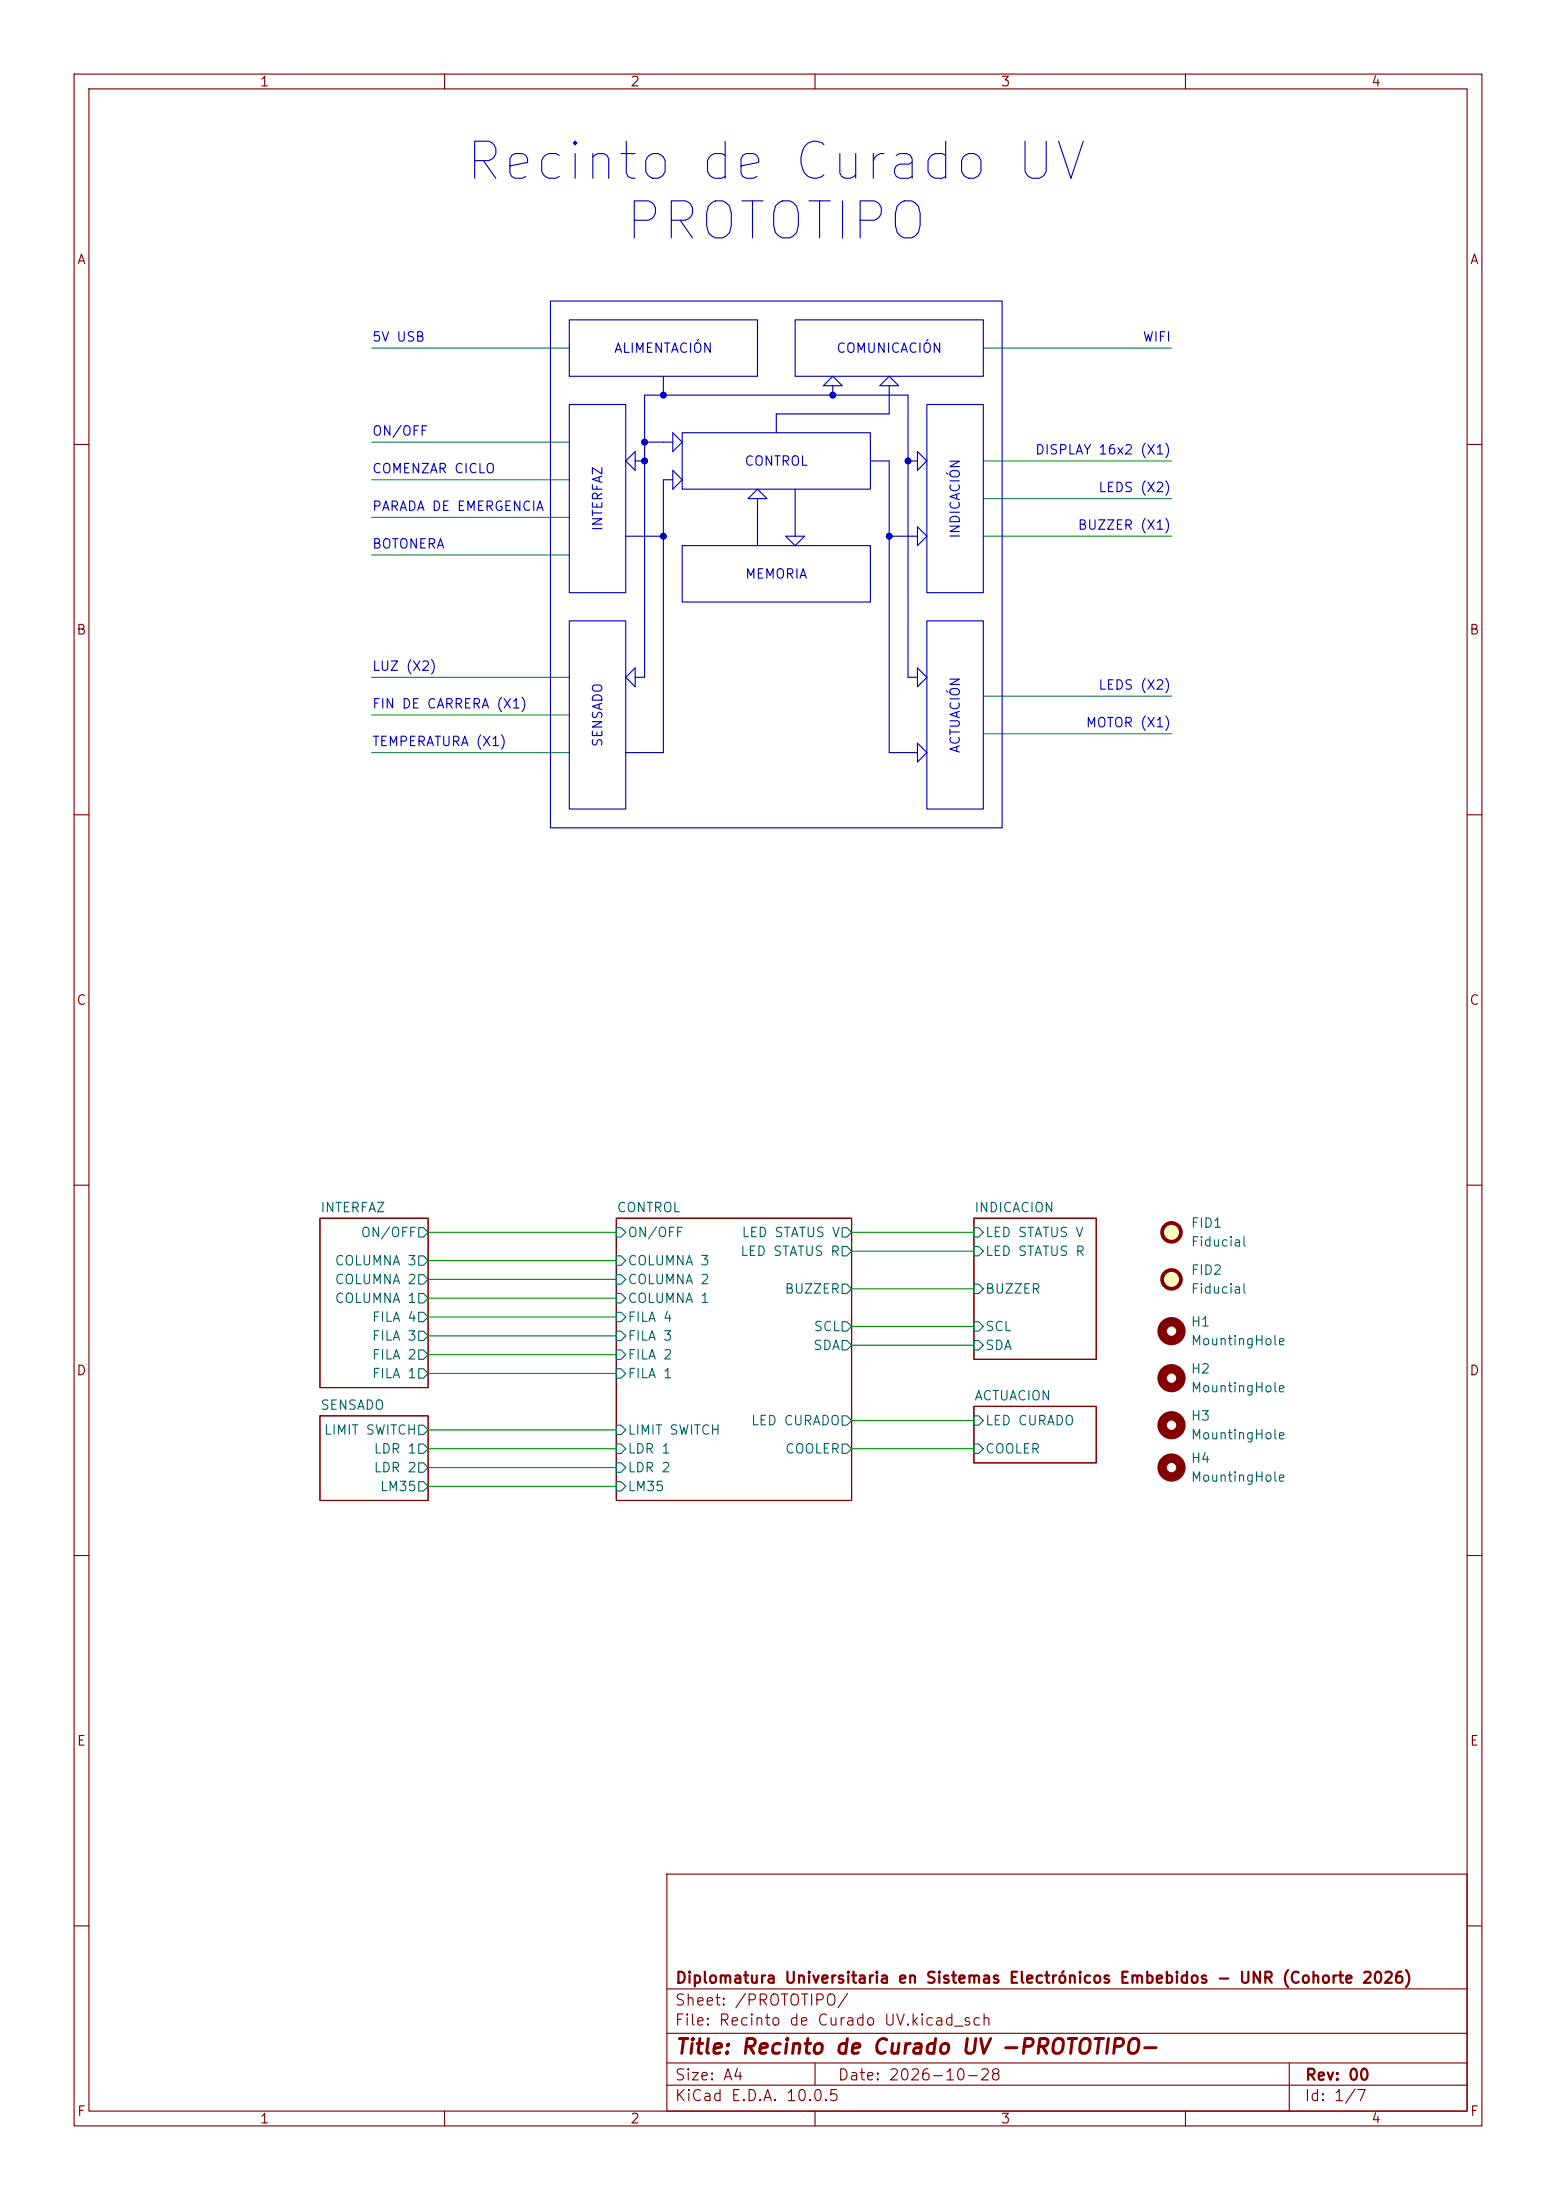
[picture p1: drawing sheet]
(kicad_sch
 (version 20260306)
 (generator "eeschema")
 (generator_version "10.0")
 (paper "A4" portrait)
 (title_block
  (title "Recinto de Curado UV -PROTOTIPO-")
  (date "2026-10-28")
  (rev "00")
  (company "Diplomatura Universitaria en Sistemas Electrónicos Embebidos - UNR (Cohorte 2026)"))
 (lib_symbols
  (symbol "Mechanical:Fiducial" (exclude_from_sim no) (in_bom no) (on_board yes)
   (in_pos_files yes)
   (duplicate_pin_numbers_are_jumpers no)
   (property "Reference" "FID" (at 0 5.08 0) (show_name no) (do_not_autoplace no) (effects (font (size 1.27 1.27))))
   (property "Value" "Fiducial" (at 0 3.175 0) (show_name no) (do_not_autoplace no) (effects (font (size 1.27 1.27))))
   (property "Footprint" "" (at 0 0 0) (show_name no) (do_not_autoplace no) (hide yes) (effects (font (size 1.27 1.27))))
   (property "Datasheet" "" (at 0 0 0) (show_name no) (do_not_autoplace no) (hide yes) (effects (font (size 1.27 1.27))))
   (property "Description" "Fiducial Marker" (at 0 0 0) (show_name no) (do_not_autoplace no) (hide yes) (effects (font (size 1.27 1.27))))
   (symbol "Fiducial_0_1"
    (circle (center 0 0) (radius 1.27) (stroke (width 0.508) (type default)) (fill (type background))))
   (embedded_fonts no))
  (symbol "Mechanical:MountingHole"
   (pin_names
    (offset 1.016)) (exclude_from_sim no) (in_bom no) (on_board yes)
   (in_pos_files yes)
   (duplicate_pin_numbers_are_jumpers no)
   (property "Reference" "H" (at 0 5.08 0) (show_name no) (do_not_autoplace no) (effects (font (size 1.27 1.27))))
   (property "Value" "MountingHole" (at 0 3.175 0) (show_name no) (do_not_autoplace no) (effects (font (size 1.27 1.27))))
   (property "Footprint" "" (at 0 0 0) (show_name no) (do_not_autoplace no) (hide yes) (effects (font (size 1.27 1.27))))
   (property "Datasheet" "" (at 0 0 0) (show_name no) (do_not_autoplace no) (hide yes) (effects (font (size 1.27 1.27))))
   (property "Description" "Mounting Hole without connection" (at 0 0 0) (show_name no) (do_not_autoplace no) (hide yes) (effects (font (size 1.27 1.27))))
   (symbol "MountingHole_0_1"
    (circle (center 0 0) (radius 1.27) (stroke (width 1.27) (type default)) (fill (type none))))
   (embedded_fonts no)))
 (circle
  (center 86.995 59.69)
  (radius 0.3829)
  (stroke (width 0) (type solid))
  (fill (type color) (color 0 0 0 0)))
 (circle
  (center 89.535 53.34)
  (radius 0.3829)
  (stroke (width 0) (type solid))
  (fill (type color) (color 0 0 0 0)))
 (circle
  (center 122.555 62.23)
  (radius 0.3829)
  (stroke (width 0) (type solid))
  (fill (type color) (color 0 0 0 0)))
 (circle
  (center 112.395 53.34)
  (radius 0.3829)
  (stroke (width 0) (type solid))
  (fill (type color) (color 0 0 0 0)))
 (circle
  (center 120.015 72.39)
  (radius 0.3829)
  (stroke (width 0) (type solid))
  (fill (type color) (color 0 0 0 0)))
 (rectangle
  (start 74.295 40.64)
  (end 135.255 111.76)
  (stroke (width 0) (type default))
  (fill (type none)))
 (circle
  (center 89.535 72.39)
  (radius 0.3829)
  (stroke (width 0) (type solid))
  (fill (type color) (color 0 0 0 0)))
 (circle
  (center 86.995 62.23)
  (radius 0.3829)
  (stroke (width 0) (type solid))
  (fill (type color) (color 0 0 0 0)))
 (text "DISPLAY 16x2 (X1)"
  (exclude_from_sim no)
  (at 158.115 60.96 0)
  (effects (font (size 1.27 1.27)) (justify right)))
 (text "BUZZER (X1)"
  (exclude_from_sim no)
  (at 158.115 71.12 0)
  (effects (font (size 1.27 1.27)) (justify right)))
 (text "LEDS (X2)"
  (exclude_from_sim no)
  (at 158.115 92.71 0)
  (effects (font (size 1.27 1.27)) (justify right)))
 (text "ON/OFF"
  (exclude_from_sim no)
  (at 50.165 58.42 0)
  (effects (font (size 1.27 1.27)) (justify left)))
 (text "WIFI / MQTT"
  (exclude_from_sim no)
  (at 158.115 45.72 0)
  (effects (font (size 1.27 1.27)) (justify right)))
 (text "LUZ (X2)"
  (exclude_from_sim no)
  (at 50.165 90.17 0)
  (effects (font (size 1.27 1.27)) (justify left)))
 (text "PARADA DE EMERGENCIA"
  (exclude_from_sim no)
  (at 50.165 68.58 0)
  (effects (font (size 1.27 1.27)) (justify left)))
 (text "BOTONERA"
  (exclude_from_sim no)
  (at 50.165 73.66 0)
  (effects (font (size 1.27 1.27)) (justify left)))
 (text "MOTOR (X1)"
  (exclude_from_sim no)
  (at 158.115 97.79 0)
  (effects (font (size 1.27 1.27)) (justify right)))
 (text "COMENZAR CICLO"
  (exclude_from_sim no)
  (at 50.165 63.5 0)
  (effects (font (size 1.27 1.27)) (justify left)))
 (text "Recinto de Curado UV\nPROTOTIPO"
  (exclude_from_sim no)
  (at 104.775 26.035 0)
  (effects (font (size 5 5))))
 (text "LEDS (X3)"
  (exclude_from_sim no)
  (at 158.115 66.04 0)
  (effects (font (size 1.27 1.27)) (justify right)))
 (text "FIN DE CARRERA (X1)"
  (exclude_from_sim no)
  (at 50.165 95.25 0)
  (effects (font (size 1.27 1.27)) (justify left)))
 (text "5V USB"
  (exclude_from_sim no)
  (at 50.165 45.72 0)
  (effects (font (size 1.27 1.27)) (justify left)))
 (text "TEMPERATURA (X1)"
  (exclude_from_sim no)
  (at 50.165 100.33 0)
  (effects (font (size 1.27 1.27)) (justify left)))
 (text_box "MEMORIA"
  (exclude_from_sim no)
  (at 92.075 73.66 0)
  (size 25.4 7.62)
  (margins 0.9525 0.9525 0.9525 0.9525)
  (stroke (width 0) (type solid))
  (fill (type none))
  (effects (font (size 1.27 1.27))))
 (text_box "COMUNICACIÓN"
  (exclude_from_sim no)
  (at 107.315 43.18 0)
  (size 25.4 7.62)
  (margins 0.9525 0.9525 0.9525 0.9525)
  (stroke (width 0) (type solid))
  (fill (type none))
  (effects (font (size 1.27 1.27))))
 (text_box "SENSADO"
  (exclude_from_sim no)
  (at 76.835 83.82 90)
  (size 7.62 25.4)
  (margins 0.9525 0.9525 0.9525 0.9525)
  (stroke (width 0) (type solid))
  (fill (type none))
  (effects (font (size 1.27 1.27))))
 (text_box "INDICACIÓN"
  (exclude_from_sim no)
  (at 125.095 54.61 90)
  (size 7.62 25.4)
  (margins 0.9525 0.9525 0.9525 0.9525)
  (stroke (width 0) (type solid))
  (fill (type none))
  (effects (font (size 1.27 1.27))))
 (text_box "ALIMENTACIÓN"
  (exclude_from_sim no)
  (at 76.835 43.18 0)
  (size 25.4 7.62)
  (margins 0.9525 0.9525 0.9525 0.9525)
  (stroke (width 0) (type solid))
  (fill (type none))
  (effects (font (size 1.27 1.27))))
 (text_box "ACTUACIÓN"
  (exclude_from_sim no)
  (at 125.095 83.82 90)
  (size 7.62 25.4)
  (margins 0.9525 0.9525 0.9525 0.9525)
  (stroke (width 0) (type solid))
  (fill (type none))
  (effects (font (size 1.27 1.27))))
 (text_box "CONTROL"
  (exclude_from_sim no)
  (at 92.075 58.42 0)
  (size 25.4 7.62)
  (margins 0.9525 0.9525 0.9525 0.9525)
  (stroke (width 0) (type solid))
  (fill (type none))
  (effects (font (size 1.27 1.27))))
 (text_box "INTERFAZ"
  (exclude_from_sim no)
  (at 76.835 54.61 90)
  (size 7.62 25.4)
  (margins 0.9525 0.9525 0.9525 0.9525)
  (stroke (width 0) (type solid))
  (fill (type none))
  (effects (font (size 1.27 1.27))))
 (polyline
  (pts (xy 85.725 92.71) (xy 85.725 90.17))
  (stroke (width 0) (type default)))
 (polyline
  (pts (xy 112.395 50.8) (xy 113.665 52.07))
  (stroke (width 0) (type default)))
 (polyline
  (pts (xy 123.825 90.17) (xy 123.825 92.71))
  (stroke (width 0) (type default)))
 (polyline
  (pts (xy 85.725 62.23) (xy 86.995 62.23))
  (stroke (width 0) (type default)))
 (polyline
  (pts (xy 111.125 52.07) (xy 113.665 52.07))
  (stroke (width 0) (type default)))
 (polyline
  (pts (xy 120.015 101.6) (xy 122.555 101.6))
  (stroke (width 0) (type default)))
 (polyline
  (pts (xy 104.775 55.88) (xy 120.015 55.88))
  (stroke (width 0) (type default)))
 (wire
  (pts (xy 114.935 166.37) (xy 131.445 166.37))
  (stroke (width 0) (type default)))
 (polyline
  (pts (xy 89.535 59.69) (xy 90.805 59.69))
  (stroke (width 0) (type default)))
 (polyline
  (pts (xy 90.805 60.96) (xy 92.075 59.69))
  (stroke (width 0) (type default)))
 (wire
  (pts (xy 57.785 170.18) (xy 83.185 170.18))
  (stroke (width 0) (type default)))
 (wire
  (pts (xy 57.785 193.04) (xy 83.185 193.04))
  (stroke (width 0) (type default)))
 (polyline
  (pts (xy 118.745 52.07) (xy 120.015 50.8))
  (stroke (width 0) (type default)))
 (polyline
  (pts (xy 122.555 53.34) (xy 122.555 91.44))
  (stroke (width 0) (type default)))
 (polyline
  (pts (xy 84.455 101.6) (xy 89.535 101.6))
  (stroke (width 0) (type default)))
 (polyline
  (pts (xy 132.715 46.99) (xy 158.115 46.99))
  (stroke (width 0) (type default) (color 34 131 56 1)))
 (polyline
  (pts (xy 123.825 102.87) (xy 125.095 101.6))
  (stroke (width 0) (type default)))
 (polyline
  (pts (xy 102.235 67.31) (xy 102.235 73.66))
  (stroke (width 0) (type default)))
 (polyline
  (pts (xy 90.805 63.5) (xy 90.805 66.04))
  (stroke (width 0) (type default)))
 (polyline
  (pts (xy 50.165 69.85) (xy 76.835 69.85))
  (stroke (width 0) (type default) (color 34 131 56 1)))
 (polyline
  (pts (xy 120.015 72.39) (xy 123.825 72.39))
  (stroke (width 0) (type default)))
 (polyline
  (pts (xy 107.315 73.66) (xy 108.585 72.39))
  (stroke (width 0) (type default)))
 (polyline
  (pts (xy 122.555 62.23) (xy 123.825 62.23))
  (stroke (width 0) (type default)))
 (polyline
  (pts (xy 102.235 66.04) (xy 100.965 67.31))
  (stroke (width 0) (type default)))
 (wire
  (pts (xy 57.785 195.58) (xy 83.185 195.58))
  (stroke (width 0) (type default)))
 (polyline
  (pts (xy 85.725 63.5) (xy 85.725 60.96))
  (stroke (width 0) (type default)))
 (polyline
  (pts (xy 120.015 50.8) (xy 121.285 52.07))
  (stroke (width 0) (type default)))
 (polyline
  (pts (xy 50.165 101.6) (xy 76.835 101.6))
  (stroke (width 0) (type default) (color 34 131 56 1)))
 (polyline
  (pts (xy 103.505 67.31) (xy 100.965 67.31))
  (stroke (width 0) (type default)))
 (polyline
  (pts (xy 50.165 64.77) (xy 76.835 64.77))
  (stroke (width 0) (type default) (color 34 131 56 1)))
 (wire
  (pts (xy 57.785 182.88) (xy 83.185 182.88))
  (stroke (width 0) (type default)))
 (polyline
  (pts (xy 132.715 99.06) (xy 158.115 99.06))
  (stroke (width 0) (type default) (color 34 131 56 1)))
 (polyline
  (pts (xy 106.045 72.39) (xy 108.585 72.39))
  (stroke (width 0) (type default)))
 (polyline
  (pts (xy 90.805 58.42) (xy 92.075 59.69))
  (stroke (width 0) (type default)))
 (polyline
  (pts (xy 86.995 59.69) (xy 89.535 59.69))
  (stroke (width 0) (type default)))
 (polyline
  (pts (xy 50.165 96.52) (xy 76.835 96.52))
  (stroke (width 0) (type default) (color 34 131 56 1)))
 (wire
  (pts (xy 57.785 198.12) (xy 83.185 198.12))
  (stroke (width 0) (type default)))
 (wire
  (pts (xy 114.935 179.07) (xy 131.445 179.07))
  (stroke (width 0) (type default)))
 (polyline
  (pts (xy 90.805 63.5) (xy 92.075 64.77))
  (stroke (width 0) (type default)))
 (polyline
  (pts (xy 85.725 90.17) (xy 84.455 91.44))
  (stroke (width 0) (type default)))
 (polyline
  (pts (xy 112.395 52.07) (xy 112.395 53.34))
  (stroke (width 0) (type default)))
 (polyline
  (pts (xy 123.825 100.33) (xy 125.095 101.6))
  (stroke (width 0) (type default)))
 (polyline
  (pts (xy 123.825 60.96) (xy 123.825 63.5))
  (stroke (width 0) (type default)))
 (polyline
  (pts (xy 123.825 71.12) (xy 123.825 73.66))
  (stroke (width 0) (type default)))
 (polyline
  (pts (xy 89.535 50.8) (xy 89.535 53.34))
  (stroke (width 0) (type default)))
 (polyline
  (pts (xy 89.535 101.6) (xy 89.535 64.77))
  (stroke (width 0) (type default)))
 (wire
  (pts (xy 57.785 175.26) (xy 83.185 175.26))
  (stroke (width 0) (type default)))
 (wire
  (pts (xy 114.935 181.61) (xy 131.445 181.61))
  (stroke (width 0) (type default)))
 (polyline
  (pts (xy 132.715 93.98) (xy 158.115 93.98))
  (stroke (width 0) (type default) (color 34 131 56 1)))
 (wire
  (pts (xy 114.935 195.58) (xy 131.445 195.58))
  (stroke (width 0) (type default)))
 (polyline
  (pts (xy 106.045 72.39) (xy 107.315 73.66))
  (stroke (width 0) (type default)))
 (polyline
  (pts (xy 84.455 72.39) (xy 89.535 72.39))
  (stroke (width 0) (type default)))
 (polyline
  (pts (xy 118.745 52.07) (xy 121.285 52.07))
  (stroke (width 0) (type default)))
 (polyline
  (pts (xy 85.725 91.44) (xy 86.995 91.44))
  (stroke (width 0) (type default)))
 (polyline
  (pts (xy 89.535 64.77) (xy 90.805 64.77))
  (stroke (width 0) (type default)))
 (polyline
  (pts (xy 132.715 72.39) (xy 158.115 72.39))
  (stroke (width 0) (type default) (color 34 131 56 1)))
 (wire
  (pts (xy 57.785 185.42) (xy 83.185 185.42))
  (stroke (width 0) (type default)))
 (polyline
  (pts (xy 122.555 91.44) (xy 123.825 91.44))
  (stroke (width 0) (type default)))
 (polyline
  (pts (xy 90.805 66.04) (xy 92.075 64.77))
  (stroke (width 0) (type default)))
 (polyline
  (pts (xy 120.015 62.23) (xy 120.015 101.6))
  (stroke (width 0) (type default)))
 (polyline
  (pts (xy 90.805 58.42) (xy 90.805 60.96))
  (stroke (width 0) (type default)))
 (polyline
  (pts (xy 120.015 52.07) (xy 120.015 55.88))
  (stroke (width 0) (type default)))
 (polyline
  (pts (xy 85.725 60.96) (xy 84.455 62.23))
  (stroke (width 0) (type default)))
 (polyline
  (pts (xy 123.825 92.71) (xy 125.095 91.44))
  (stroke (width 0) (type default)))
 (polyline
  (pts (xy 50.165 59.69) (xy 76.835 59.69))
  (stroke (width 0) (type default) (color 34 131 56 1)))
 (wire
  (pts (xy 57.785 200.66) (xy 83.185 200.66))
  (stroke (width 0) (type default)))
 (polyline
  (pts (xy 104.775 58.42) (xy 104.775 55.88))
  (stroke (width 0) (type default)))
 (polyline
  (pts (xy 50.165 74.93) (xy 76.835 74.93))
  (stroke (width 0) (type default) (color 34 131 56 1)))
 (wire
  (pts (xy 57.785 180.34) (xy 83.185 180.34))
  (stroke (width 0) (type default)))
 (wire
  (pts (xy 57.785 172.72) (xy 83.185 172.72))
  (stroke (width 0) (type default)))
 (polyline
  (pts (xy 50.165 46.99) (xy 76.835 46.99))
  (stroke (width 0) (type default) (color 34 131 56 1)))
 (polyline
  (pts (xy 123.825 90.17) (xy 125.095 91.44))
  (stroke (width 0) (type default)))
 (polyline
  (pts (xy 123.825 60.96) (xy 125.095 62.23))
  (stroke (width 0) (type default)))
 (polyline
  (pts (xy 111.125 52.07) (xy 112.395 50.8))
  (stroke (width 0) (type default)))
 (polyline
  (pts (xy 123.825 100.33) (xy 123.825 102.87))
  (stroke (width 0) (type default)))
 (polyline
  (pts (xy 50.165 91.44) (xy 76.835 91.44))
  (stroke (width 0) (type default) (color 34 131 56 1)))
 (wire
  (pts (xy 114.935 173.99) (xy 131.445 173.99))
  (stroke (width 0) (type default)))
 (polyline
  (pts (xy 85.725 92.71) (xy 84.455 91.44))
  (stroke (width 0) (type default)))
 (polyline
  (pts (xy 85.725 63.5) (xy 84.455 62.23))
  (stroke (width 0) (type default)))
 (polyline
  (pts (xy 86.995 53.34) (xy 86.995 91.44))
  (stroke (width 0) (type default)))
 (polyline
  (pts (xy 123.825 63.5) (xy 125.095 62.23))
  (stroke (width 0) (type default)))
 (wire
  (pts (xy 114.935 168.91) (xy 131.445 168.91))
  (stroke (width 0) (type default)))
 (wire
  (pts (xy 57.785 177.8) (xy 83.185 177.8))
  (stroke (width 0) (type default)))
 (polyline
  (pts (xy 132.715 62.23) (xy 158.115 62.23))
  (stroke (width 0) (type default) (color 34 131 56 1)))
 (polyline
  (pts (xy 103.505 67.31) (xy 102.235 66.04))
  (stroke (width 0) (type default)))
 (polyline
  (pts (xy 122.555 101.6) (xy 123.825 101.6))
  (stroke (width 0) (type default)))
 (polyline
  (pts (xy 117.475 62.23) (xy 120.015 62.23))
  (stroke (width 0) (type default)))
 (polyline
  (pts (xy 123.825 71.12) (xy 125.095 72.39))
  (stroke (width 0) (type default)))
 (wire
  (pts (xy 114.935 191.77) (xy 131.445 191.77))
  (stroke (width 0) (type default)))
 (polyline
  (pts (xy 107.315 66.04) (xy 107.315 72.39))
  (stroke (width 0) (type default)))
 (polyline
  (pts (xy 123.825 73.66) (xy 125.095 72.39))
  (stroke (width 0) (type default)))
 (polyline
  (pts (xy 132.715 67.31) (xy 158.115 67.31))
  (stroke (width 0) (type default) (color 34 131 56 1)))
 (polyline
  (pts (xy 86.995 53.34) (xy 122.555 53.34))
  (stroke (width 0) (type default)))
 (wire
  (pts (xy 57.785 166.37) (xy 83.185 166.37))
  (stroke (width 0) (type default)))
 (symbol
  (lib_id "Mechanical:Fiducial")
  (at 158.115 172.72 0)
  (unit 1)
  (body_style 1)
  (exclude_from_sim no)
  (in_bom no)
  (on_board yes)
  (in_pos_files yes)
  (dnp no)
  (property "Reference" "FID2" (at 160.655 171.45 0) (show_name no) (do_not_autoplace no) (effects (font (size 1.27 1.27)) (justify left)))
  (property "Value" "Fiducial" (at 160.655 173.99 0) (show_name no) (do_not_autoplace no) (effects (font (size 1.27 1.27)) (justify left)))
  (property "Footprint" "Fiducial:Fiducial_0.5mm_Mask1.5mm" (at 158.115 172.72 0) (hide yes) (show_name no) (do_not_autoplace no) (effects (font (size 1.27 1.27))))
  (property "Datasheet" "" (at 158.115 172.72 0) (hide yes) (show_name no) (do_not_autoplace no) (effects (font (size 1.27 1.27))))
  (property "Description" "Fiducial Marker" (at 158.115 172.72 0) (hide yes) (show_name no) (do_not_autoplace no) (effects (font (size 1.27 1.27)))))
 (symbol
  (lib_id "Mechanical:MountingHole")
  (at 158.115 198.12 0)
  (unit 1)
  (body_style 1)
  (exclude_from_sim no)
  (in_bom no)
  (on_board yes)
  (in_pos_files yes)
  (dnp no)
  (fields_autoplaced yes)
  (property "Reference" "H4" (at 160.655 196.8499 0) (show_name no) (do_not_autoplace no) (effects (font (size 1.27 1.27)) (justify left)))
  (property "Value" "MountingHole" (at 160.655 199.3899 0) (show_name no) (do_not_autoplace no) (effects (font (size 1.27 1.27)) (justify left)))
  (property "Footprint" "MountingHole:MountingHole_3.2mm_M3_ISO7380" (at 158.115 198.12 0) (hide yes) (show_name no) (do_not_autoplace no) (effects (font (size 1.27 1.27))))
  (property "Datasheet" "" (at 158.115 198.12 0) (hide yes) (show_name no) (do_not_autoplace no) (effects (font (size 1.27 1.27))))
  (property "Description" "Mounting Hole without connection" (at 158.115 198.12 0) (hide yes) (show_name no) (do_not_autoplace no) (effects (font (size 1.27 1.27)))))
 (symbol
  (lib_id "Mechanical:Fiducial")
  (at 158.115 166.37 0)
  (unit 1)
  (body_style 1)
  (exclude_from_sim no)
  (in_bom no)
  (on_board yes)
  (in_pos_files yes)
  (dnp no)
  (fields_autoplaced yes)
  (property "Reference" "FID1" (at 160.655 165.0999 0) (show_name no) (do_not_autoplace no) (effects (font (size 1.27 1.27)) (justify left)))
  (property "Value" "Fiducial" (at 160.655 167.6399 0) (show_name no) (do_not_autoplace no) (effects (font (size 1.27 1.27)) (justify left)))
  (property "Footprint" "Fiducial:Fiducial_0.5mm_Mask1.5mm" (at 158.115 166.37 0) (hide yes) (show_name no) (do_not_autoplace no) (effects (font (size 1.27 1.27))))
  (property "Datasheet" "" (at 158.115 166.37 0) (hide yes) (show_name no) (do_not_autoplace no) (effects (font (size 1.27 1.27))))
  (property "Description" "Fiducial Marker" (at 158.115 166.37 0) (hide yes) (show_name no) (do_not_autoplace no) (effects (font (size 1.27 1.27)))))
 (symbol
  (lib_id "Mechanical:MountingHole")
  (at 158.115 192.405 0)
  (unit 1)
  (body_style 1)
  (exclude_from_sim no)
  (in_bom no)
  (on_board yes)
  (in_pos_files yes)
  (dnp no)
  (fields_autoplaced yes)
  (property "Reference" "H3" (at 160.655 191.1349 0) (show_name no) (do_not_autoplace no) (effects (font (size 1.27 1.27)) (justify left)))
  (property "Value" "MountingHole" (at 160.655 193.6749 0) (show_name no) (do_not_autoplace no) (effects (font (size 1.27 1.27)) (justify left)))
  (property "Footprint" "MountingHole:MountingHole_3.2mm_M3_ISO7380" (at 158.115 192.405 0) (hide yes) (show_name no) (do_not_autoplace no) (effects (font (size 1.27 1.27))))
  (property "Datasheet" "" (at 158.115 192.405 0) (hide yes) (show_name no) (do_not_autoplace no) (effects (font (size 1.27 1.27))))
  (property "Description" "Mounting Hole without connection" (at 158.115 192.405 0) (hide yes) (show_name no) (do_not_autoplace no) (effects (font (size 1.27 1.27)))))
 (symbol
  (lib_id "Mechanical:MountingHole")
  (at 158.115 186.055 0)
  (unit 1)
  (body_style 1)
  (exclude_from_sim no)
  (in_bom no)
  (on_board yes)
  (in_pos_files yes)
  (dnp no)
  (fields_autoplaced yes)
  (property "Reference" "H2" (at 160.655 184.7849 0) (show_name no) (do_not_autoplace no) (effects (font (size 1.27 1.27)) (justify left)))
  (property "Value" "MountingHole" (at 160.655 187.3249 0) (show_name no) (do_not_autoplace no) (effects (font (size 1.27 1.27)) (justify left)))
  (property "Footprint" "MountingHole:MountingHole_3.2mm_M3_ISO7380" (at 158.115 186.055 0) (hide yes) (show_name no) (do_not_autoplace no) (effects (font (size 1.27 1.27))))
  (property "Datasheet" "" (at 158.115 186.055 0) (hide yes) (show_name no) (do_not_autoplace no) (effects (font (size 1.27 1.27))))
  (property "Description" "Mounting Hole without connection" (at 158.115 186.055 0) (hide yes) (show_name no) (do_not_autoplace no) (effects (font (size 1.27 1.27)))))
 (symbol
  (lib_id "Mechanical:MountingHole")
  (at 158.115 179.705 0)
  (unit 1)
  (body_style 1)
  (exclude_from_sim no)
  (in_bom no)
  (on_board yes)
  (in_pos_files yes)
  (dnp no)
  (fields_autoplaced yes)
  (property "Reference" "H1" (at 160.655 178.4349 0) (show_name no) (do_not_autoplace no) (effects (font (size 1.27 1.27)) (justify left)))
  (property "Value" "MountingHole" (at 160.655 180.9749 0) (show_name no) (do_not_autoplace no) (effects (font (size 1.27 1.27)) (justify left)))
  (property "Footprint" "MountingHole:MountingHole_3.2mm_M3_ISO7380" (at 158.115 179.705 0) (hide yes) (show_name no) (do_not_autoplace no) (effects (font (size 1.27 1.27))))
  (property "Datasheet" "" (at 158.115 179.705 0) (hide yes) (show_name no) (do_not_autoplace no) (effects (font (size 1.27 1.27))))
  (property "Description" "Mounting Hole without connection" (at 158.115 179.705 0) (hide yes) (show_name no) (do_not_autoplace no) (effects (font (size 1.27 1.27)))))
 (sheet
  (at 131.445 189.865)
  (size 16.51 7.62)
  (exclude_from_sim no)
  (in_bom yes)
  (on_board yes)
  (dnp no)
  (fields_autoplaced yes)
  (stroke (width 0.1524) (type solid))
  (fill (color 0 0 0 0))
  (property "Sheetname" "ACTUACION" (at 131.445 189.1534 0) (show_name no) (do_not_autoplace no) (effects (font (size 1.27 1.27)) (justify left bottom)))
  (property "Sheetfile" "ACTUACION.kicad_sch" (at 131.445 198.0696 0) (hide yes) (show_name no) (do_not_autoplace no) (effects (font (size 1.27 1.27)) (justify left top)))
  (pin "COOLER" input (at 131.445 195.58 180) (effects (font (size 1.27 1.27)) (justify left)))
  (pin "LED CURADO" input (at 131.445 191.77 180) (effects (font (size 1.27 1.27)) (justify left))))
 (sheet
  (at 131.445 164.465)
  (size 16.51 19.05)
  (exclude_from_sim no)
  (in_bom yes)
  (on_board yes)
  (dnp no)
  (fields_autoplaced yes)
  (stroke (width 0.1524) (type solid))
  (fill (color 0 0 0 0))
  (property "Sheetname" "INDICACION" (at 131.445 163.7534 0) (show_name no) (do_not_autoplace no) (effects (font (size 1.27 1.27)) (justify left bottom)))
  (property "Sheetfile" "INDICACION.kicad_sch" (at 131.445 184.0996 0) (hide yes) (show_name no) (do_not_autoplace no) (effects (font (size 1.27 1.27)) (justify left top)))
  (pin "BUZZER" input (at 131.445 173.99 180) (effects (font (size 1.27 1.27)) (justify left)))
  (pin "LED STATUS R" input (at 131.445 168.91 180) (effects (font (size 1.27 1.27)) (justify left)))
  (pin "SCL" input (at 131.445 179.07 180) (effects (font (size 1.27 1.27)) (justify left)))
  (pin "SDA" input (at 131.445 181.61 180) (effects (font (size 1.27 1.27)) (justify left)))
  (pin "LED STATUS V" input (at 131.445 166.37 180) (effects (font (size 1.27 1.27)) (justify left))))
 (sheet
  (at 43.18 191.135)
  (size 14.605 11.43)
  (exclude_from_sim no)
  (in_bom yes)
  (on_board yes)
  (dnp no)
  (stroke (width 0.1524) (type solid))
  (fill (color 0 0 0 0))
  (property "Sheetname" "SENSADO" (at 43.18 190.4234 0) (show_name no) (do_not_autoplace no) (effects (font (size 1.27 1.27)) (justify left bottom)))
  (property "Sheetfile" "untitled.kicad_sch" (at 43.18 199.3396 0) (hide yes) (show_name no) (do_not_autoplace no) (effects (font (size 1.27 1.27)) (justify left top)))
  (pin "LDR 1" output (at 57.785 195.58 0) (effects (font (size 1.27 1.27)) (justify right)))
  (pin "LDR 2" output (at 57.785 198.12 0) (effects (font (size 1.27 1.27)) (justify right)))
  (pin "LIMIT SWITCH" output (at 57.785 193.04 0) (effects (font (size 1.27 1.27)) (justify right)))
  (pin "LM35" output (at 57.785 200.66 0) (effects (font (size 1.27 1.27)) (justify right))))
 (sheet
  (at 83.185 164.465)
  (size 31.75 38.1)
  (exclude_from_sim no)
  (in_bom yes)
  (on_board yes)
  (dnp no)
  (fields_autoplaced yes)
  (stroke (width 0.1524) (type solid))
  (fill (color 0 0 0 0))
  (property "Sheetname" "CONTROL" (at 83.185 163.7534 0) (show_name no) (do_not_autoplace no) (effects (font (size 1.27 1.27)) (justify left bottom)))
  (property "Sheetfile" "CONTROL.kicad_sch" (at 83.185 203.1496 0) (hide yes) (show_name no) (do_not_autoplace no) (effects (font (size 1.27 1.27)) (justify left top)))
  (pin "SCL" output (at 114.935 179.07 0) (effects (font (size 1.27 1.27)) (justify right)))
  (pin "SDA" output (at 114.935 181.61 0) (effects (font (size 1.27 1.27)) (justify right)))
  (pin "LDR 1" input (at 83.185 195.58 180) (effects (font (size 1.27 1.27)) (justify left)))
  (pin "LDR 2" input (at 83.185 198.12 180) (effects (font (size 1.27 1.27)) (justify left)))
  (pin "LM35" input (at 83.185 200.66 180) (effects (font (size 1.27 1.27)) (justify left)))
  (pin "LIMIT SWITCH" input (at 83.185 193.04 180) (effects (font (size 1.27 1.27)) (justify left)))
  (pin "BUZZER" output (at 114.935 173.99 0) (effects (font (size 1.27 1.27)) (justify right)))
  (pin "COOLER" output (at 114.935 195.58 0) (effects (font (size 1.27 1.27)) (justify right)))
  (pin "LED CURADO" output (at 114.935 191.77 0) (effects (font (size 1.27 1.27)) (justify right)))
  (pin "LED STATUS R" output (at 114.935 168.91 0) (effects (font (size 1.27 1.27)) (justify right)))
  (pin "ON{slash}OFF" input (at 83.185 166.37 180) (effects (font (size 1.27 1.27)) (justify left)))
  (pin "COLUMNA 1" input (at 83.185 175.26 180) (effects (font (size 1.27 1.27)) (justify left)))
  (pin "COLUMNA 2" input (at 83.185 172.72 180) (effects (font (size 1.27 1.27)) (justify left)))
  (pin "COLUMNA 3" input (at 83.185 170.18 180) (effects (font (size 1.27 1.27)) (justify left)))
  (pin "FILA 1" input (at 83.185 185.42 180) (effects (font (size 1.27 1.27)) (justify left)))
  (pin "FILA 2" input (at 83.185 182.88 180) (effects (font (size 1.27 1.27)) (justify left)))
  (pin "FILA 3" input (at 83.185 180.34 180) (effects (font (size 1.27 1.27)) (justify left)))
  (pin "FILA 4" input (at 83.185 177.8 180) (effects (font (size 1.27 1.27)) (justify left)))
  (pin "LED STATUS V" output (at 114.935 166.37 0) (effects (font (size 1.27 1.27)) (justify right))))
 (sheet
  (at 43.18 164.465)
  (size 14.605 22.86)
  (exclude_from_sim no)
  (in_bom yes)
  (on_board yes)
  (dnp no)
  (fields_autoplaced yes)
  (stroke (width 0.1524) (type solid))
  (fill (color 0 0 0 0))
  (property "Sheetname" "INTERFAZ" (at 43.18 163.7534 0) (show_name no) (do_not_autoplace no) (effects (font (size 1.27 1.27)) (justify left bottom)))
  (property "Sheetfile" "INTERFAZ.kicad_sch" (at 43.18 187.9096 0) (hide yes) (show_name no) (do_not_autoplace no) (effects (font (size 1.27 1.27)) (justify left top)))
  (pin "ON{slash}OFF" output (at 57.785 166.37 0) (effects (font (size 1.27 1.27)) (justify right)))
  (pin "COLUMNA 1" output (at 57.785 175.26 0) (effects (font (size 1.27 1.27)) (justify right)))
  (pin "COLUMNA 2" output (at 57.785 172.72 0) (effects (font (size 1.27 1.27)) (justify right)))
  (pin "COLUMNA 3" output (at 57.785 170.18 0) (effects (font (size 1.27 1.27)) (justify right)))
  (pin "FILA 1" output (at 57.785 185.42 0) (effects (font (size 1.27 1.27)) (justify right)))
  (pin "FILA 2" output (at 57.785 182.88 0) (effects (font (size 1.27 1.27)) (justify right)))
  (pin "FILA 3" output (at 57.785 180.34 0) (effects (font (size 1.27 1.27)) (justify right)))
  (pin "FILA 4" output (at 57.785 177.8 0) (effects (font (size 1.27 1.27)) (justify right))))
 (sheet_instances
  (path ""
   (page "1")))
 (embedded_fonts no))
